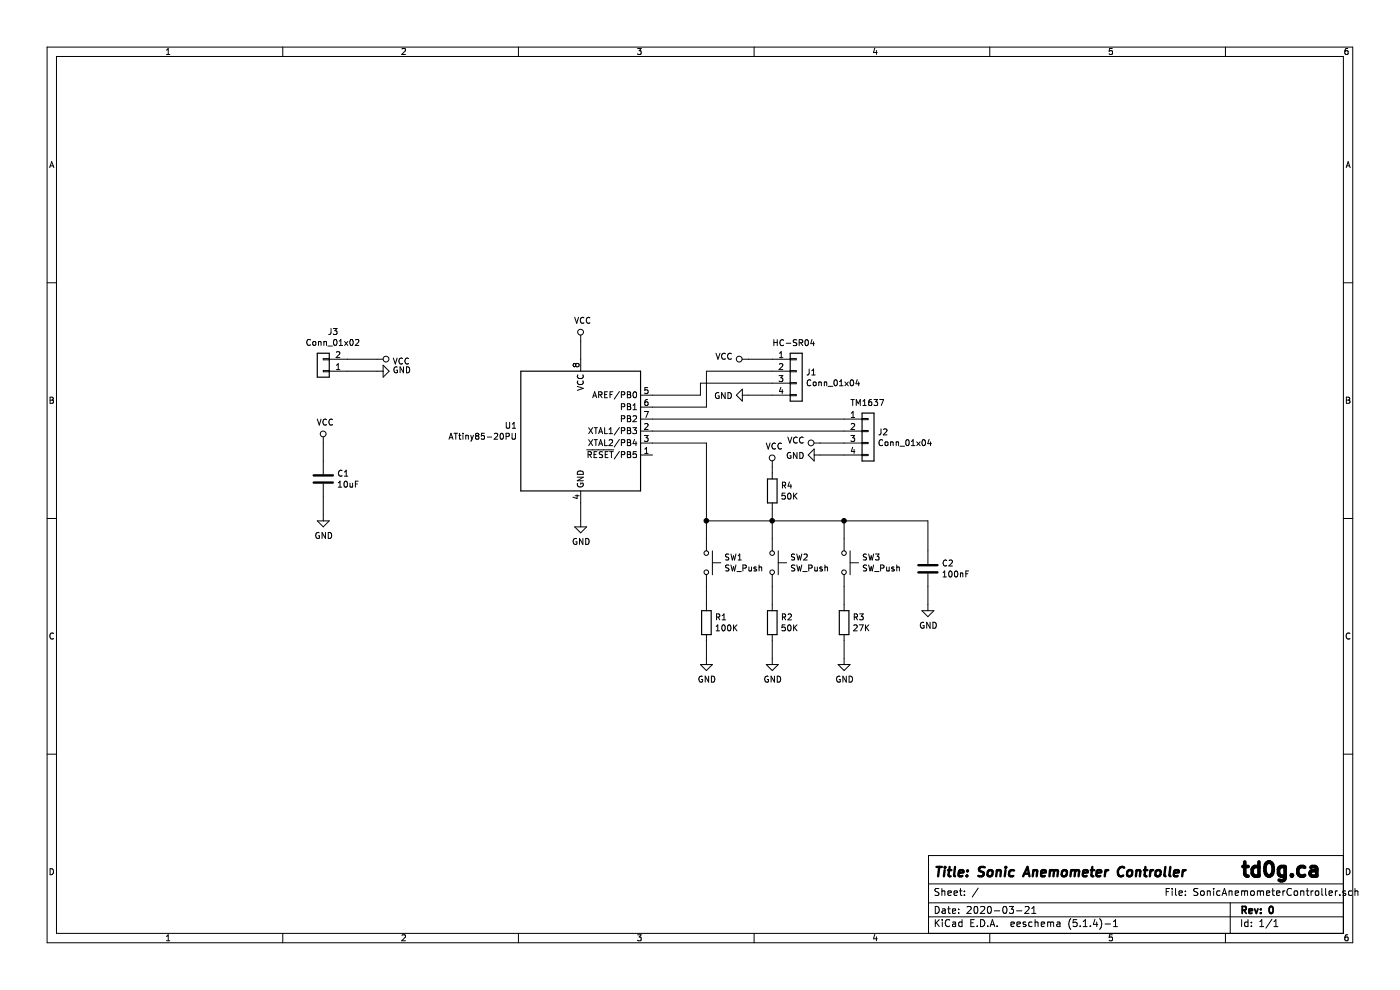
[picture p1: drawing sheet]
EESchema Schematic File Version 4
LIBS:SonicAnemometerController-cache
EELAYER 30 0
EELAYER END
$Descr A4 11693 8268
encoding utf-8
Sheet 1 1
Title "Sonic Anemometer Controller"
Date "2020-03-21"
Rev "0"
Comp ""
Comment1 ""
Comment2 ""
Comment3 ""
Comment4 ""
$EndDescr
$Comp
L MCU_Microchip_ATtiny:ATtiny85-20PU U1
U 1 1
P 4850 3600
F 0 "U1" H 4321 3646 50  0000 R CNN
F 1 "ATtiny85-20PU" H 4321 3555 50  0000 R CNN
F 2 "Package_DIP:DIP-8_W7.62mm" H 4850 3600 50  0001 C CIN
F 3 "http://ww1.microchip.com/downloads/en/DeviceDoc/atmel-2586-avr-8-bit-microcontroller-attiny25-attiny45-attiny85_datasheet.pdf" H 4850 3600 50  0001 C CNN
	1    4850 3600
	1    0    0    -1  
$EndComp
$Comp
L Connector_Generic:Conn_01x04 J1
U 1 1
P 6650 3100
F 0 "J1" H 6730 3092 50  0000 L CNN
F 1 "Conn_01x04" H 6730 3001 50  0000 L CNN
F 2 "Connector_PinHeader_2.54mm:PinHeader_1x04_P2.54mm_Horizontal" H 6650 3100 50  0001 C CNN
F 3 "~" H 6650 3100 50  0001 C CNN
	1    6650 3100
	1    0    0    -1  
$EndComp
$Comp
L Connector_Generic:Conn_01x04 J2
U 1 1
P 7250 3600
F 0 "J2" H 7330 3592 50  0000 L CNN
F 1 "Conn_01x04" H 7330 3501 50  0000 L CNN
F 2 "Connector_PinHeader_2.54mm:PinHeader_1x04_P2.54mm_Horizontal" H 7250 3600 50  0001 C CNN
F 3 "~" H 7250 3600 50  0001 C CNN
	1    7250 3600
	1    0    0    -1  
$EndComp
$Comp
L power:VCC #PWR0101
U 1 1
P 4850 2850
F 0 "#PWR0101" H 4850 2700 50  0001 C CNN
F 1 "VCC" H 4867 3023 50  0000 C CNN
F 2 "" H 4850 2850 50  0001 C CNN
F 3 "" H 4850 2850 50  0001 C CNN
	1    4850 2850
	1    0    0    -1  
$EndComp
$Comp
L power:GND #PWR0102
U 1 1
P 4850 4350
F 0 "#PWR0102" H 4850 4100 50  0001 C CNN
F 1 "GND" H 4855 4177 50  0000 C CNN
F 2 "" H 4850 4350 50  0001 C CNN
F 3 "" H 4850 4350 50  0001 C CNN
	1    4850 4350
	1    0    0    -1  
$EndComp
Wire Wire Line
	4850 4350 4850 4200
Wire Wire Line
	4850 3000 4850 2850
$Comp
L power:VCC #PWR0103
U 1 1
P 6250 3000
F 0 "#PWR0103" H 6250 2850 50  0001 C CNN
F 1 "VCC" V 6268 3127 50  0000 L CNN
F 2 "" H 6250 3000 50  0001 C CNN
F 3 "" H 6250 3000 50  0001 C CNN
	1    6250 3000
	0    -1   -1   0   
$EndComp
Wire Wire Line
	6250 3000 6450 3000
$Comp
L power:GND #PWR0104
U 1 1
P 6250 3300
F 0 "#PWR0104" H 6250 3050 50  0001 C CNN
F 1 "GND" V 6255 3172 50  0000 R CNN
F 2 "" H 6250 3300 50  0001 C CNN
F 3 "" H 6250 3300 50  0001 C CNN
	1    6250 3300
	0    1    1    0   
$EndComp
Wire Wire Line
	6250 3300 6450 3300
$Comp
L power:GND #PWR0105
U 1 1
P 6850 3800
F 0 "#PWR0105" H 6850 3550 50  0001 C CNN
F 1 "GND" V 6855 3672 50  0000 R CNN
F 2 "" H 6850 3800 50  0001 C CNN
F 3 "" H 6850 3800 50  0001 C CNN
	1    6850 3800
	0    1    1    0   
$EndComp
Wire Wire Line
	6850 3800 7050 3800
$Comp
L power:VCC #PWR0106
U 1 1
P 6850 3700
F 0 "#PWR0106" H 6850 3550 50  0001 C CNN
F 1 "VCC" V 6868 3827 50  0000 L CNN
F 2 "" H 6850 3700 50  0001 C CNN
F 3 "" H 6850 3700 50  0001 C CNN
	1    6850 3700
	0    -1   -1   0   
$EndComp
Wire Wire Line
	6850 3700 7050 3700
Wire Wire Line
	5850 3200 6450 3200
Wire Wire Line
	5450 3600 7050 3600
Wire Wire Line
	5450 3500 7050 3500
$Comp
L Switch:SW_Push SW1
U 1 1
P 5900 4700
F 0 "SW1" V 5854 4848 50  0000 L CNN
F 1 "SW_Push" V 5945 4848 50  0000 L CNN
F 2 "Button_Switch_SMD:SW_Push_1P1T_NO_6x6mm_H9.5mm" H 5900 4900 50  0001 C CNN
F 3 "~" H 5900 4900 50  0001 C CNN
	1    5900 4700
	0    1    1    0   
$EndComp
$Comp
L Switch:SW_Push SW2
U 1 1
P 6450 4700
F 0 "SW2" V 6404 4848 50  0000 L CNN
F 1 "SW_Push" V 6495 4848 50  0000 L CNN
F 2 "Button_Switch_SMD:SW_Push_1P1T_NO_6x6mm_H9.5mm" H 6450 4900 50  0001 C CNN
F 3 "~" H 6450 4900 50  0001 C CNN
	1    6450 4700
	0    1    1    0   
$EndComp
$Comp
L Switch:SW_Push SW3
U 1 1
P 7050 4700
F 0 "SW3" V 7004 4848 50  0000 L CNN
F 1 "SW_Push" V 7095 4848 50  0000 L CNN
F 2 "Button_Switch_SMD:SW_Push_1P1T_NO_6x6mm_H9.5mm" H 7050 4900 50  0001 C CNN
F 3 "~" H 7050 4900 50  0001 C CNN
	1    7050 4700
	0    1    1    0   
$EndComp
Wire Wire Line
	6450 4500 6450 4350
Wire Wire Line
	6450 4350 5900 4350
Connection ~ 5900 4350
Wire Wire Line
	5900 4350 5900 4500
Wire Wire Line
	7050 4500 7050 4350
Wire Wire Line
	7050 4350 6450 4350
Connection ~ 6450 4350
$Comp
L Device:R R1
U 1 1
P 5900 5200
F 0 "R1" H 5970 5246 50  0000 L CNN
F 1 "100K" H 5970 5155 50  0000 L CNN
F 2 "Resistor_SMD:R_0805_2012Metric_Pad1.15x1.40mm_HandSolder" V 5830 5200 50  0001 C CNN
F 3 "~" H 5900 5200 50  0001 C CNN
	1    5900 5200
	1    0    0    -1  
$EndComp
$Comp
L Device:R R2
U 1 1
P 6450 5200
F 0 "R2" H 6520 5246 50  0000 L CNN
F 1 "50K" H 6520 5155 50  0000 L CNN
F 2 "Resistor_SMD:R_0805_2012Metric_Pad1.15x1.40mm_HandSolder" V 6380 5200 50  0001 C CNN
F 3 "~" H 6450 5200 50  0001 C CNN
	1    6450 5200
	1    0    0    -1  
$EndComp
$Comp
L Device:R R3
U 1 1
P 7050 5200
F 0 "R3" H 7120 5246 50  0000 L CNN
F 1 "27K" H 7120 5155 50  0000 L CNN
F 2 "Resistor_SMD:R_0805_2012Metric_Pad1.15x1.40mm_HandSolder" V 6980 5200 50  0001 C CNN
F 3 "~" H 7050 5200 50  0001 C CNN
	1    7050 5200
	1    0    0    -1  
$EndComp
Wire Wire Line
	5900 5050 5900 4900
Wire Wire Line
	6450 5050 6450 4900
Wire Wire Line
	7050 5050 7050 4900
$Comp
L power:GND #PWR0107
U 1 1
P 5900 5500
F 0 "#PWR0107" H 5900 5250 50  0001 C CNN
F 1 "GND" H 5905 5327 50  0000 C CNN
F 2 "" H 5900 5500 50  0001 C CNN
F 3 "" H 5900 5500 50  0001 C CNN
	1    5900 5500
	1    0    0    -1  
$EndComp
Wire Wire Line
	5900 5500 5900 5350
$Comp
L power:GND #PWR0108
U 1 1
P 6450 5500
F 0 "#PWR0108" H 6450 5250 50  0001 C CNN
F 1 "GND" H 6455 5327 50  0000 C CNN
F 2 "" H 6450 5500 50  0001 C CNN
F 3 "" H 6450 5500 50  0001 C CNN
	1    6450 5500
	1    0    0    -1  
$EndComp
Wire Wire Line
	6450 5500 6450 5350
$Comp
L power:GND #PWR0109
U 1 1
P 7050 5500
F 0 "#PWR0109" H 7050 5250 50  0001 C CNN
F 1 "GND" H 7055 5327 50  0000 C CNN
F 2 "" H 7050 5500 50  0001 C CNN
F 3 "" H 7050 5500 50  0001 C CNN
	1    7050 5500
	1    0    0    -1  
$EndComp
Wire Wire Line
	7050 5500 7050 5350
Wire Wire Line
	5450 3700 5900 3700
Wire Wire Line
	5900 3700 5900 4350
$Comp
L power:VCC #PWR0110
U 1 1
P 6450 3900
F 0 "#PWR0110" H 6450 3750 50  0001 C CNN
F 1 "VCC" H 6467 4073 50  0000 C CNN
F 2 "" H 6450 3900 50  0001 C CNN
F 3 "" H 6450 3900 50  0001 C CNN
	1    6450 3900
	1    0    0    -1  
$EndComp
Wire Wire Line
	6450 3900 6450 3950
$Comp
L Device:R R4
U 1 1
P 6450 4100
F 0 "R4" H 6520 4146 50  0000 L CNN
F 1 "50K" H 6520 4055 50  0000 L CNN
F 2 "Resistor_SMD:R_0805_2012Metric_Pad1.15x1.40mm_HandSolder" V 6380 4100 50  0001 C CNN
F 3 "~" H 6450 4100 50  0001 C CNN
	1    6450 4100
	1    0    0    -1  
$EndComp
Wire Wire Line
	6450 4350 6450 4250
$Comp
L Connector_Generic:Conn_01x02 J3
U 1 1
P 2700 3100
F 0 "J3" H 2618 2775 50  0000 C CNN
F 1 "Conn_01x02" H 2618 2866 50  0000 C CNN
F 2 "Connector_PinHeader_2.54mm:PinHeader_1x02_P2.54mm_Horizontal" H 2700 3100 50  0001 C CNN
F 3 "~" H 2700 3100 50  0001 C CNN
	1    2700 3100
	-1   0    0    1   
$EndComp
$Comp
L power:VCC #PWR0111
U 1 1
P 3150 3000
F 0 "#PWR0111" H 3150 2850 50  0001 C CNN
F 1 "VCC" V 3167 3128 50  0000 L CNN
F 2 "" H 3150 3000 50  0001 C CNN
F 3 "" H 3150 3000 50  0001 C CNN
	1    3150 3000
	0    1    1    0   
$EndComp
$Comp
L power:GND #PWR0112
U 1 1
P 3150 3100
F 0 "#PWR0112" H 3150 2850 50  0001 C CNN
F 1 "GND" V 3155 2972 50  0000 R CNN
F 2 "" H 3150 3100 50  0001 C CNN
F 3 "" H 3150 3100 50  0001 C CNN
	1    3150 3100
	0    -1   -1   0   
$EndComp
Wire Wire Line
	2900 3100 3150 3100
Wire Wire Line
	2900 3000 3150 3000
$Comp
L Device:C C1
U 1 1
P 2700 4000
F 0 "C1" H 2815 4046 50  0000 L CNN
F 1 "10uF" H 2815 3955 50  0000 L CNN
F 2 "Capacitor_SMD:C_0805_2012Metric_Pad1.15x1.40mm_HandSolder" H 2738 3850 50  0001 C CNN
F 3 "~" H 2700 4000 50  0001 C CNN
	1    2700 4000
	1    0    0    -1  
$EndComp
$Comp
L power:GND #PWR0113
U 1 1
P 2700 4300
F 0 "#PWR0113" H 2700 4050 50  0001 C CNN
F 1 "GND" H 2705 4127 50  0000 C CNN
F 2 "" H 2700 4300 50  0001 C CNN
F 3 "" H 2700 4300 50  0001 C CNN
	1    2700 4300
	1    0    0    -1  
$EndComp
$Comp
L power:VCC #PWR0114
U 1 1
P 2700 3700
F 0 "#PWR0114" H 2700 3550 50  0001 C CNN
F 1 "VCC" H 2717 3873 50  0000 C CNN
F 2 "" H 2700 3700 50  0001 C CNN
F 3 "" H 2700 3700 50  0001 C CNN
	1    2700 3700
	1    0    0    -1  
$EndComp
Wire Wire Line
	2700 4300 2700 4150
Wire Wire Line
	2700 3850 2700 3700
$Comp
L Device:C C2
U 1 1
P 7750 4750
F 0 "C2" H 7865 4796 50  0000 L CNN
F 1 "100nF" H 7865 4705 50  0000 L CNN
F 2 "Capacitor_SMD:C_0805_2012Metric_Pad1.15x1.40mm_HandSolder" H 7788 4600 50  0001 C CNN
F 3 "~" H 7750 4750 50  0001 C CNN
	1    7750 4750
	1    0    0    -1  
$EndComp
$Comp
L power:GND #PWR0115
U 1 1
P 7750 5050
F 0 "#PWR0115" H 7750 4800 50  0001 C CNN
F 1 "GND" H 7755 4877 50  0000 C CNN
F 2 "" H 7750 5050 50  0001 C CNN
F 3 "" H 7750 5050 50  0001 C CNN
	1    7750 5050
	1    0    0    -1  
$EndComp
Wire Wire Line
	7750 5050 7750 4900
Wire Wire Line
	7050 4350 7750 4350
Wire Wire Line
	7750 4350 7750 4600
Connection ~ 7050 4350
Wire Wire Line
	5850 3300 5850 3200
Wire Wire Line
	5450 3300 5850 3300
Wire Wire Line
	5900 3400 5900 3100
Wire Wire Line
	5450 3400 5900 3400
Wire Wire Line
	5900 3100 6450 3100
Text Notes 6450 2900 0    50   ~ 0
HC-SR04
Text Notes 7100 3400 0    50   ~ 0
TM1637
$EndSCHEMATC
